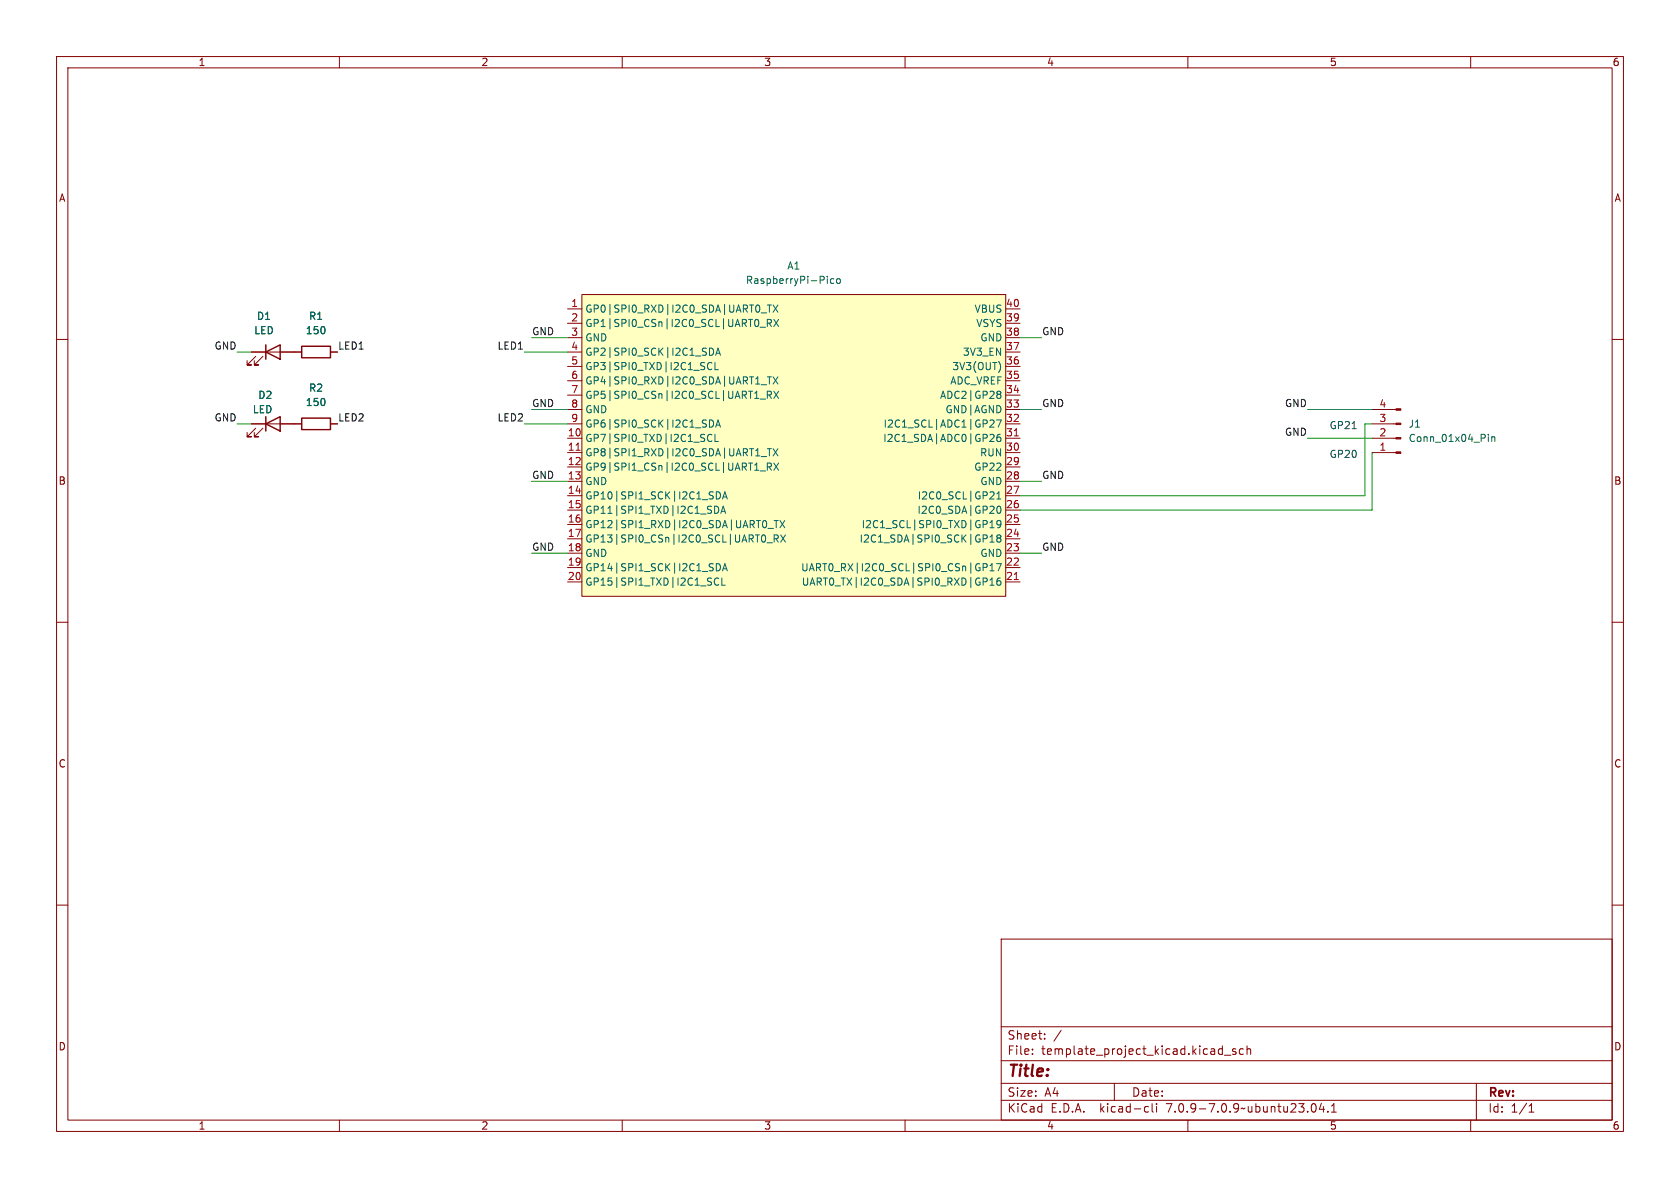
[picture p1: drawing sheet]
<svg xmlns="http://www.w3.org/2000/svg" width="297mm" height="210mm" viewBox="0 0 297 210" stroke-linecap="round" stroke-linejoin="round" font-family="sans-serif">
<g fill="none" stroke="#840000" stroke-width=".18">
<path d="M10 10h277v190h-277zM12 12h273v186h-273zM60 10v2M110 10v2M160 10v2M210 10v2M260 10v2M10 60h2M100.3 54.6h2.6M100.3 57.2h2.6M100.3 59.7h2.6M102.9 52.1h74.9v53.3h-74.9z"/>
<path d="M177.8 54.6h2.5M177.8 57.2h2.5M177.8 59.7h2.5M285 60h2M44.4 74.9h8.9M44.4 62.2h8.9M45.2 75.7l-1.5 1.5h.7h-.7v-.7M45.2 63l-1.5 1.5h.7h-.7v-.7M46.5 75.7l-1.5 1.5h.7h-.7v-.7M46.5 63l-1.5 1.5h.7h-.7v-.7M58.4 74.9h1.3M58.4 62.2h1.3"/>
<path d="M100.3 74.9h2.6M100.3 72.4h2.6M100.3 77.5h2.6M100.3 69.9h2.6M100.3 67.3h2.6M100.3 64.8h2.6M100.3 62.2h2.6M177.8 74.9h2.5M177.8 72.4h2.5M177.8 77.5h2.5M177.8 69.9h2.5M177.8 67.3h2.5"/>
<path d="M177.8 64.8h2.5M177.8 62.2h2.5M242.6 74.9h4.2M242.6 72.4h4.2M242.6 77.5h4.2M100.3 80h2.6M100.3 82.6h2.6M100.3 85.1h2.6M100.3 87.6h2.6M100.3 90.2h2.6M100.3 92.7h2.6M100.3 95.3h2.6"/>
<path d="M100.3 97.8h2.6M177.8 80h2.5M177.8 82.6h2.5M177.8 85.1h2.5M177.8 87.6h2.5M177.8 90.2h2.5M177.8 92.7h2.5M177.8 95.3h2.5M177.8 97.8h2.5M242.6 80h4.2M10 110h2M100.3 100.3h2.6"/>
<path d="M100.3 102.9h2.6M177.8 100.3h2.5M177.8 102.9h2.5M285 110h2M10 160h2M285 160h2M177 166h108v32h-108zM60 198v2M110 198v2M160 198v2M177 194.5h108M177 191.5h108"/>
<path d="M177 187.5h108M177 181.5h108M182.5 186.3v.1M182.5 185.5v.1M184.7 183.6v.1M184.7 182.8v.1M187.6 182.1l-1.3 2M197 191.5v3M202.6 195.6l.4 .1M203 196.5l-.4 .1M203.7 195.1v1.3l.2 .2M204.5 195.1v.1"/>
<path d="M204.5 195.6v1M210 198v2M216 185.4l.1 .1M216.1 184.9v1.5M216.1 186.3l-.1 .1M216.5 186.5h1.1M218.5 185.5l-.4-.1-.2 .2 .1 .2 .5 .2v.3h-.6M219.8 185.5l-.4-.1-.3 .3v.4l.1 .2h.6M220.5 185.5l.2-.1 .3 .1 .1 .9M220.5 184.9v1.5M232 195.2l.2-.1a.81 .81 0 0 1 .6 .6 .81 .81 0 0 1-.3 .8l-.2 .1a.81 .81 0 0 1-.6-.6 .81 .81 0 0 1 .3-.8zM233.6 195l-.4 1.1h1"/>
<path d="M234 195.6v1M234.7 196.5v.1M235.4 196.6h.8M235.4 195.5l.4-.4v1.5M260 198v2M261 191.5v6.5M270.3 196.6h.9M270.3 195.5l.4-.4v1.5"/>
</g>
<path d="M47 74.9l2.5-1.2v2.5zM47 62.2l2.5-1.2v2.5zM47 61v2.5M47 73.7v2.5M53.3 73.9h5.1v2h-5.1zM53.3 61.2h5.1v2h-5.1z" fill="none" stroke="#840000" stroke-width=".25"/>
<g fill="#840000" stroke="#840000" stroke-width=".18">
<path d="M246.8 72.3h.8v.2h-.8z"/>
<path d="M246.8 74.8h.8v.3h-.8z"/>
<path d="M246.8 77.3h.8v.3h-.8z"/>
<path d="M246.8 79.9h.8v.2h-.8z"/>
</g>
<g fill="none" stroke="#006464" stroke-width=".18">
<path d="M134.4 57.9h.9M134.6 55.3h.9M135.7 53.9h.7M135.7 57.1h.6l.1-.2-.1-.3-.6-.1v1.2M136 57.1l.4 .6M136 53.9v1.3M136.7 53.9l.8 1.3M136.8 56.5l.8 1.2M137.5 53.9l-.8 1.3M137.6 56.5l-.8 1.2M146.3 48.8v.2M146.3 49.3v.8"/>
<path d="M147.4 49.3h-.4l-.2 .2 .1 .5h.5M148 49.4l.1-.1 .4 .1 .1 .5-.2 .1-.3 .1-.1-.1zM125.4 74.2a.64 .64 0 0 1 .8 .7 .64 .64 0 0 1-.8 .6zM125.4 61.5a.64 .64 0 0 1 .8 .7 .64 .64 0 0 1-.8 .6zM125.9 76.9a.6 .6 0 0 0-.9 .4 .6 .6 0 0 0 .6 .7l.3-.1M125.9 64.2a.6 .6 0 0 0-.9 .4 .6 .6 0 0 0 .6 .7l.3-.1M126.4 76.8v1.2h.6M126.4 64.1v1.2h.6M126.5 62.8l.4-1.3 .5 1.3M126.5 75.5l.4-1.3 .5 1.3M126.6 62.4h.6M126.6 75.1h.6"/>
<path d="M134.4 70.6h.9M134.6 68h.9M135.7 79.3h.7M135.7 69.8h.6l.1-.2-.1-.3-.6-.1v1.2M135.7 66.6h.7M136 69.8l.4 .6M136 66.6v1.3M136 79.3v1.3M136.7 79.3l.8 1.3M136.7 66.6l.8 1.3M136.8 69.2l.8 1.2M137.5 79.3l-.8 1.3"/>
<path d="M137.5 66.6l-.8 1.3M137.6 69.2l-.8 1.2M175.1 76.8h.4l.2 .3-.7 .9h.7M175.2 74.2l-.2 .2M175.5 74.2l.2 .3v.3l-.7 .7h.7M176.3 69.3l.2-.1h.3l.1 .3-.2 .2M176.3 69.6l.2 .1M176.5 69.7h.2M176.5 69.7l-.2 .1M176.7 69.7l.2 .2v.4l-.2 .1-.4-.1M176.8 64.3l.1 .4-.1 .8M176.8 76.8h-.3a.86 .86 0 0 0 0 1.2l.4-.1v-.4l-.2-.2h-.4l-.1 .2"/>
<path d="M177 74.2l-.5 1.3M263.1 76.8v.1M263.1 77.2v.8M263.7 77.2v.8M263.7 77.3l.2-.1 .3 .1 .1 .7M126.3 89.5a.64 .64 0 0 1 .8 .6 .64 .64 0 0 1-.8 .6zM126.6 86.9a.64 .64 0 0 1 .8 .7 .64 .64 0 0 1-.8 .6zM126.6 99.6a.64 .64 0 0 1 .8 .7 .64 .64 0 0 1-.8 .6zM127.4 90.7l.4-1.2 .5 1.2M127.5 90.4h.7M127.7 88.2l.5-1.3 .4 1.3M127.8 87.8h.7"/>
<path d="M134.4 83.3h.9M134.6 80.7h.9M135.6 96h1M135.7 82.5h.6l.1-.2-.1-.3-.6-.1v1.2M135.8 93.4h.9M136 82.5l.4 .6M136.8 81.9l.8 1.2M136.9 92h.7M136.9 95.2h.6l.1-.2-.1-.3-.6-.1v1.2M137.2 95.2l.4 .6M137.2 92v1.3M137.6 81.9l-.8 1.2"/>
<path d="M137.9 92l.8 1.3M138 94.6l.9 1.2M138.7 92l-.8 1.3M138.9 94.6l-.9 1.2M175 92.4l.4-.4v1.3M175 94.9l.4-.3v1.2M175 95.8h.7M175 93.3h.7M175.5 86.9l.2 .3v.3l-.7 .7h.7M176.2 99.6h.8l-.5 1.3M176.2 88.2h.7M176.2 87.3l.4-.4v1.3"/>
<path d="M176.4 89.5h.1a.68 .68 0 0 1 .5 .6 .68 .68 0 0 1-.5 .6 .84 .84 0 0 1-.1-1.2zM176.5 95.1l-.3-.2 .3-.3h.2l.2 .2-.2 .3M176.5 95.1l-.3 .2 .1 .4 .2 .1h.3l.1-.2v-.3l-.2-.2M176.5 95.1h.2M176.9 92.6l-.2 .2-.4-.1-.1-.1 .1-.5 .4-.1 .2 .1a.84 .84 0 0 1-.3 1.2h-.3M127.1 102.3a.6 .6 0 0 0-.9 .4 .6 .6 0 0 0 .6 .7l.3-.1M127.6 102.2v1.2h.6M127.7 100.9l.5-1.3 .4 1.3M127.8 100.5h.7M173.8 100.3l.6-.1 .1-.1v-.3l-.7-.2v1.3M173.8 102.2h.5l.2 .2-.1 .4h-.6M175 100.9h.7"/>
<path d="M175 103.4h.7M175 100l.4-.4v1.3M175 102.5l.4-.3v1.2M176.8 102.2h-.3a.86 .86 0 0 0 0 1.2l.4-.1v-.4l-.2-.2h-.4l-.1 .2"/>
</g>
<path d="M102.9 52.1h74.9v53.3h-74.9z" fill="#ffffc2" stroke="#ffffc2" stroke-width=".18"/>
<path d="M101.8 79.6h.8M179.3 77.1h.7M179.3 102.5h.7" fill="none" stroke="#a90000" stroke-width=".18"/>
<path d="M239 75.8h.8" fill="none" stroke="#0000c2" stroke-width=".18"/>
<g fill="none" stroke="#009600" stroke-width=".18">
<path d="M94 59.7h6.3M180.3 59.7h3.8M41.9 62.2h2.5M41.9 74.9h2.5M92.7 62.2h7.6M92.7 74.9h7.6M94 72.4h6.3M180.3 72.4h3.8M231.1 72.4h11.5M231.1 77.5h11.5M242.6 74.9h-1.3v12.7h-61M94 85.1h6.3"/>
<path d="M94 97.8h6.3M180.3 85.1h3.8M180.3 97.8h3.8M242.6 80v10.2h-62.3"/>
</g>
<text font-size="2.8" fill="#840000" x="178" y="190.9">Title:</text>
<g font-size="2.1" fill="#840000">
<text x="178" y="184">Sheet:</text>
<text x="178" y="186.7">File:</text>
<text x="184.1" y="186.7">template_project_kicad.kicad_sch</text>
<text x="178" y="196.9">KiCad</text>
<text x="178" y="194.1">Size:</text>
<text x="184.7" y="194.1">A4</text>
<text x="185.7" y="196.9">E.D.A.</text>
<text x="194.6" y="196.9">kicad-cli</text>
<text x="200" y="194.1">Date:</text>
<text x="206.5" y="196.9">7.0.9-7.0.9~ubuntu23.04.1</text>
<text x="263" y="194.3">Rev:</text>
<text x="263" y="196.9">Id:</text>
<text x="267.1" y="196.9">1/1</text>
</g>
<g font-size="1.8" fill="#840000">
<text x="35" y="11.9">1</text>
<text x="85" y="11.9">2</text>
<text x="135" y="11.9">3</text>
<text x="185" y="11.9">4</text>
<text x="235" y="11.9">5</text>
<text x="285" y="11.9">6</text>
<text x="10.3" y="35.9">A</text>
<text x="285.3" y="35.9">A</text>
<text x="10.3" y="85.9">B</text>
<text x="285.3" y="85.9">B</text>
<text x="10.3" y="135.9">C</text>
<text x="285.3" y="135.9">C</text>
<text x="10.3" y="185.9">D</text>
<text x="285.3" y="185.9">D</text>
<text x="35" y="199.9">1</text>
<text x="85" y="199.9">2</text>
<text x="135" y="199.9">3</text>
<text x="185" y="199.9">4</text>
<text x="235" y="199.9">5</text>
<text x="285" y="199.9">6</text>
</g>
<g font-size="1.8" fill="#006464">
<text x="139.1" y="47.9">A1</text>
<text x="131.8" y="50.4">RaspberryPi-Pico</text>
<text x="44.8" y="59.3">LED</text>
<text x="45.3" y="56.7">D1</text>
<text x="54" y="59.3">150</text>
<text x="54.5" y="56.7">R1</text>
<text x="103.4" y="55.5">GP0|SPI0_RXD|I2C0_SDA|UART0_TX</text>
<text x="103.4" y="58">GP1|SPI0_CSn|I2C0_SCL|UART0_RX</text>
<text x="172.2" y="55.5">VBUS</text>
<text x="172.5" y="58">VSYS</text>
<text x="103.4" y="60.6">GND</text>
<text x="103.4" y="63.1">GP2|SPI0_SCK|I2C1_SDA</text>
<text x="103.4" y="65.6">GP3|SPI0_TXD|I2C1_SCL</text>
<text x="168.3" y="65.6">3V3(OUT)</text>
<text x="170.1" y="63.1">3V3_EN</text>
<text x="173.2" y="60.6">GND</text>
<text x="45.6" y="70.7">D2</text>
<text x="54" y="72">150</text>
<text x="54.5" y="69.4">R2</text>
<text x="103.4" y="68.2">GP4|SPI0_RXD|I2C0_SDA|UART1_TX</text>
<text x="103.4" y="70.7">GP5|SPI0_CSn|I2C0_SCL|UART1_RX</text>
<text x="166.1" y="70.7">ADC2|GP28</text>
<text x="167.9" y="68.2">ADC_VREF</text>
<text x="44.6" y="73.3">LED</text>
<text x="103.4" y="73.3">GND</text>
<text x="103.4" y="75.8">GP6|SPI0_SCK|I2C1_SDA</text>
<text x="156.1" y="75.8">I2C1_SCL|ADC1|GP27</text>
<text x="167" y="73.3">GND|AGND</text>
<text x="248.9" y="75.8">J1</text>
<text x="103.4" y="78.3">GP7|SPI0_TXD|I2C1_SCL</text>
<text x="103.4" y="80.9">GP8|SPI1_RXD|I2C0_SDA|UART1_TX</text>
<text x="103.4" y="83.4">GP9|SPI1_CSn|I2C0_SCL|UART1_RX</text>
<text x="156" y="78.3">I2C1_SDA|ADC0|GP26</text>
<text x="172.1" y="83.4">GP22</text>
<text x="173.2" y="80.9">RUN</text>
<text x="248.9" y="78.3">Conn_01x04_Pin</text>
<text x="103.4" y="86">GND</text>
<text x="103.4" y="88.5">GP10|SPI1_SCK|I2C1_SDA</text>
<text x="162.2" y="88.5">I2C0_SCL|GP21</text>
<text x="173.2" y="86">GND</text>
<text x="103.4" y="91">GP11|SPI1_TXD|I2C1_SDA</text>
<text x="103.4" y="93.6">GP12|SPI1_RXD|I2C0_SDA|UART0_TX</text>
<text x="152.2" y="93.6">I2C1_SCL|SPI0_TXD|GP19</text>
<text x="162.1" y="91">I2C0_SDA|GP20</text>
<text x="103.4" y="96.1">GP13|SPI0_CSn|I2C0_SCL|UART0_RX</text>
<text x="103.4" y="98.7">GND</text>
<text x="103.4" y="101.2">GP14|SPI1_SCK|I2C1_SDA</text>
<text x="141.5" y="101.2">UART0_RX|I2C0_SCL|SPI0_CSn|GP17</text>
<text x="151.9" y="96.1">I2C1_SDA|SPI0_SCK|GP18</text>
<text x="173.2" y="98.7">GND</text>
<text x="103.4" y="103.7">GP15|SPI1_TXD|I2C1_SCL</text>
<text x="141.6" y="103.7">UART0_TX|I2C0_SDA|SPI0_RXD|GP16</text>
</g>
<g font-size="1.8" fill="#0f0f0f">
<text x="94" y="59.3">GND</text>
<text x="184.1" y="59.3">GND</text>
<text x="37.8" y="61.9">GND</text>
<text x="59.7" y="61.9">LED1</text>
<text x="87.9" y="61.9">LED1</text>
<text x="37.8" y="74.6">GND</text>
<text x="59.7" y="74.6">LED2</text>
<text x="87.9" y="74.6">LED2</text>
<text x="94" y="72">GND</text>
<text x="184.1" y="72">GND</text>
<text x="227.1" y="72">GND</text>
<text x="227.1" y="77.1">GND</text>
<text x="94" y="84.7">GND</text>
<text x="184.1" y="84.7">GND</text>
<text x="94" y="97.4">GND</text>
<text x="184.1" y="97.4">GND</text>
</g>
<g font-size="1.8" fill="#a90000">
<text x="100.9" y="54.4">1</text>
<text x="100.9" y="56.9">2</text>
<text x="100.9" y="59.4">3</text>
<text x="177.8" y="59.4">38</text>
<text x="177.8" y="56.9">39</text>
<text x="177.8" y="54.4">40</text>
<text x="100.9" y="62">4</text>
<text x="100.9" y="64.5">5</text>
<text x="177.8" y="64.5">36</text>
<text x="177.8" y="62">37</text>
<text x="100.9" y="67.1">6</text>
<text x="100.9" y="69.6">7</text>
<text x="177.8" y="69.6">34</text>
<text x="177.8" y="67.1">35</text>
<text x="100.3" y="77.2">10</text>
<text x="100.9" y="72.1">8</text>
<text x="100.9" y="74.7">9</text>
<text x="177.8" y="77.2">31</text>
<text x="177.8" y="74.7">32</text>
<text x="177.8" y="72.1">33</text>
<text x="243.8" y="77.2">2</text>
<text x="243.8" y="74.7">3</text>
<text x="243.8" y="72.1">4</text>
<text x="100.3" y="79.8">11</text>
<text x="100.3" y="82.3">12</text>
<text x="177.8" y="82.3">29</text>
<text x="177.8" y="79.8">30</text>
<text x="243.8" y="79.8">1</text>
<text x="100.3" y="84.8">13</text>
<text x="100.3" y="87.4">14</text>
<text x="100.3" y="89.9">15</text>
<text x="177.8" y="89.9">26</text>
<text x="177.8" y="87.4">27</text>
<text x="177.8" y="84.8">28</text>
<text x="100.3" y="92.5">16</text>
<text x="100.3" y="95">17</text>
<text x="177.8" y="95">24</text>
<text x="177.8" y="92.5">25</text>
<text x="100.3" y="97.5">18</text>
<text x="100.3" y="100.1">19</text>
<text x="177.8" y="100.1">22</text>
<text x="177.8" y="97.5">23</text>
<text x="100.3" y="102.6">20</text>
<text x="177.8" y="102.6">21</text>
</g>
<g font-size="1.8" fill="#0000c2">
<text x="234.9" y="76">GP21</text>
<text x="234.9" y="81">GP20</text>
</g>
</svg>
